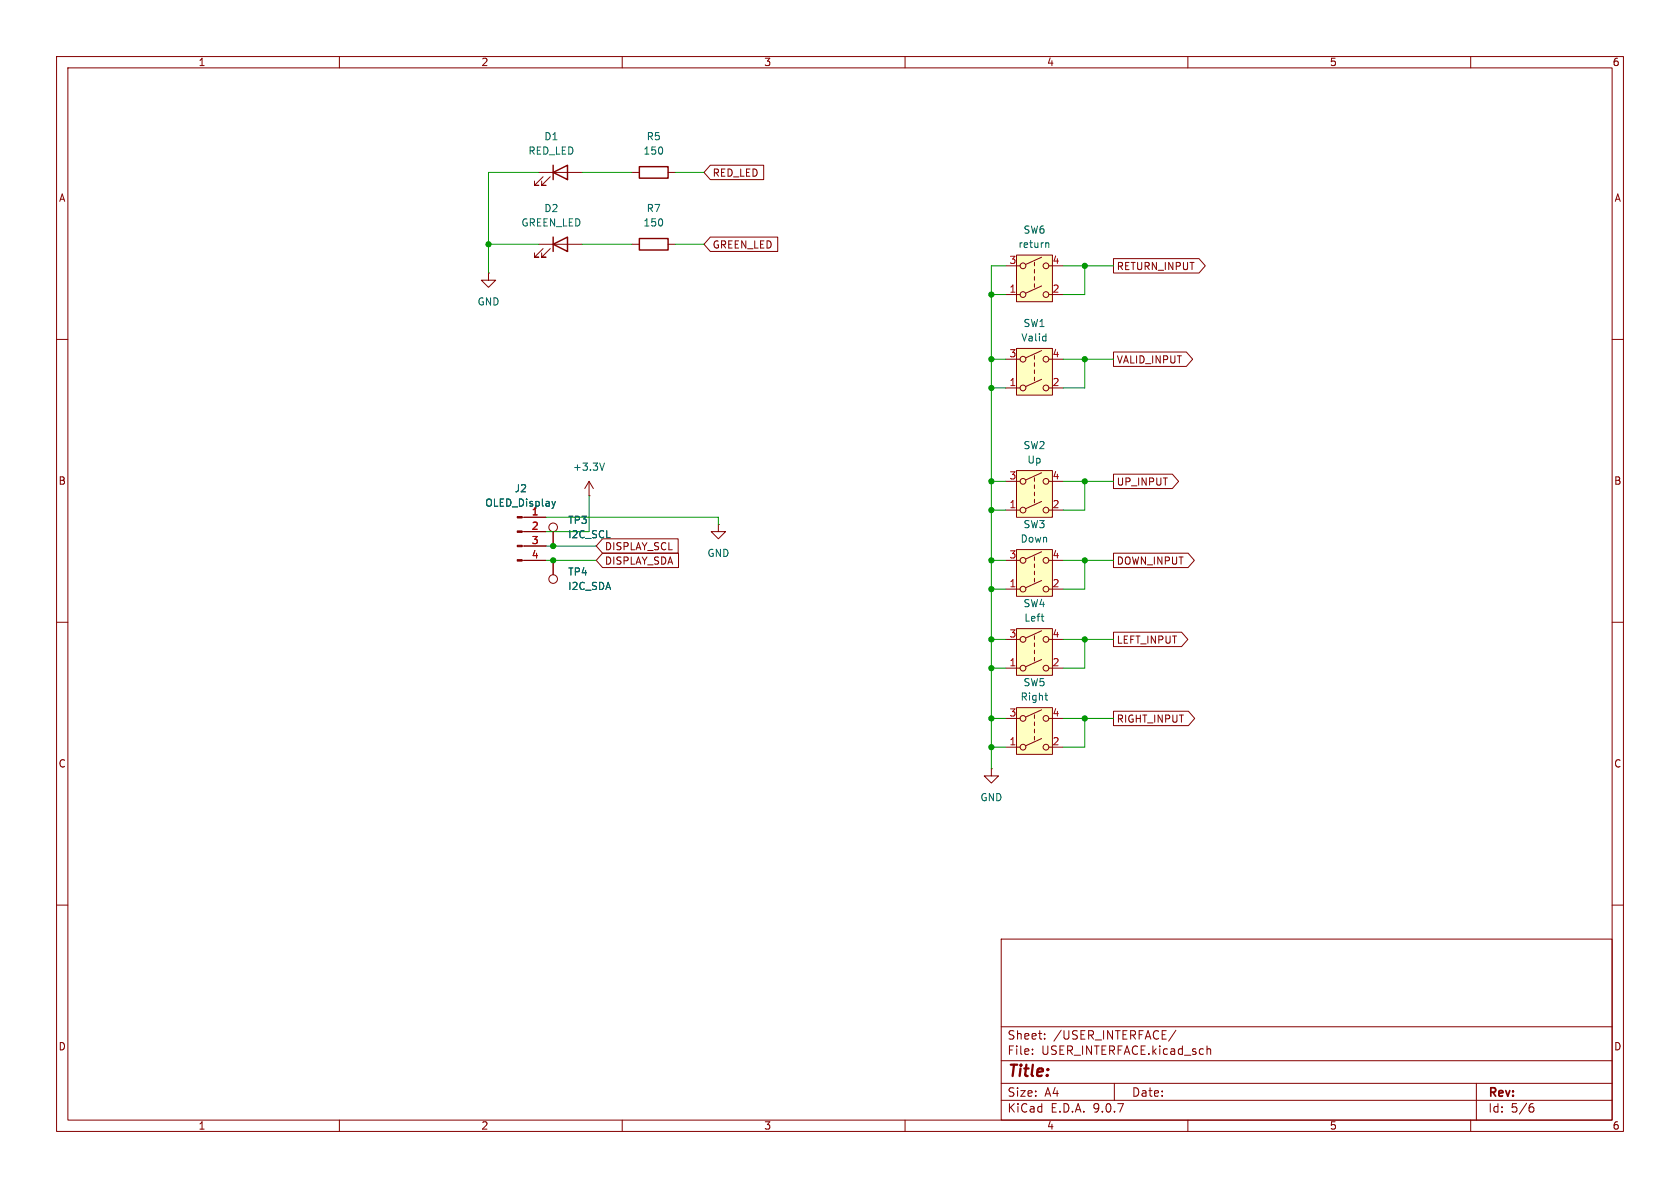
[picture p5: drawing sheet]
(kicad_sch
 (version 20250114)
 (generator "eeschema")
 (generator_version "9.0")
 (paper "A4")
 (lib_symbols
  (symbol "Connector:Conn_01x04_Pin"
   (pin_names
    (offset 1.016) (hide yes)) (exclude_from_sim no) (in_bom yes) (on_board yes)
   (property "Reference" "J" (at 0 5.08 0) (effects (font (size 1.27 1.27))))
   (property "Value" "Conn_01x04_Pin" (at 0 -7.62 0) (effects (font (size 1.27 1.27))))
   (property "Footprint" "" (at 0 0 0) (effects (font (size 1.27 1.27)) (hide yes)))
   (property "Datasheet" "~" (at 0 0 0) (effects (font (size 1.27 1.27)) (hide yes)))
   (property "Description" "Generic connector, single row, 01x04, script generated" (at 0 0 0) (effects (font (size 1.27 1.27)) (hide yes)))
   (property "ki_locked" "" (at 0 0 0) (effects (font (size 1.27 1.27))))
   (symbol "Conn_01x04_Pin_1_1"
    (rectangle (start 0.8636 2.667) (end 0 2.413) (stroke (width 0.1524) (type default)) (fill (type outline)))
    (rectangle (start 0.8636 0.127) (end 0 -0.127) (stroke (width 0.1524) (type default)) (fill (type outline)))
    (rectangle (start 0.8636 -2.413) (end 0 -2.667) (stroke (width 0.1524) (type default)) (fill (type outline)))
    (rectangle (start 0.8636 -4.953) (end 0 -5.207) (stroke (width 0.1524) (type default)) (fill (type outline)))
    (polyline (pts (xy 1.27 2.54) (xy 0.8636 2.54)) (stroke (width 0.1524) (type default)) (fill (type none)))
    (polyline (pts (xy 1.27 0) (xy 0.8636 0)) (stroke (width 0.1524) (type default)) (fill (type none)))
    (polyline (pts (xy 1.27 -2.54) (xy 0.8636 -2.54)) (stroke (width 0.1524) (type default)) (fill (type none)))
    (polyline (pts (xy 1.27 -5.08) (xy 0.8636 -5.08)) (stroke (width 0.1524) (type default)) (fill (type none)))
    (pin passive line (at 5.08 2.54 180) (length 3.81) (name "Pin_1" (effects (font (size 1.27 1.27)))) (number "1" (effects (font (size 1.27 1.27)))))
    (pin passive line (at 5.08 0 180) (length 3.81) (name "Pin_2" (effects (font (size 1.27 1.27)))) (number "2" (effects (font (size 1.27 1.27)))))
    (pin passive line (at 5.08 -2.54 180) (length 3.81) (name "Pin_3" (effects (font (size 1.27 1.27)))) (number "3" (effects (font (size 1.27 1.27)))))
    (pin passive line (at 5.08 -5.08 180) (length 3.81) (name "Pin_4" (effects (font (size 1.27 1.27)))) (number "4" (effects (font (size 1.27 1.27))))))
   (embedded_fonts no))
  (symbol "Connector:TestPoint"
   (pin_numbers (hide yes))
   (pin_names
    (offset 0.762) (hide yes)) (exclude_from_sim no) (in_bom yes) (on_board yes)
   (property "Reference" "TP" (at 0 6.858 0) (effects (font (size 1.27 1.27))))
   (property "Value" "TestPoint" (at 0 5.08 0) (effects (font (size 1.27 1.27))))
   (property "Footprint" "" (at 5.08 0 0) (effects (font (size 1.27 1.27)) (hide yes)))
   (property "Datasheet" "~" (at 5.08 0 0) (effects (font (size 1.27 1.27)) (hide yes)))
   (property "Description" "test point" (at 0 0 0) (effects (font (size 1.27 1.27)) (hide yes)))
   (symbol "TestPoint_0_1"
    (circle (center 0 3.302) (radius 0.762) (stroke (width 0) (type default)) (fill (type none))))
   (symbol "TestPoint_1_1"
    (pin passive line (at 0 0 90) (length 2.54) (name "1" (effects (font (size 1.27 1.27)))) (number "1" (effects (font (size 1.27 1.27))))))
   (embedded_fonts no))
  (symbol "Device:LED"
   (pin_numbers (hide yes))
   (pin_names
    (offset 1.016) (hide yes)) (exclude_from_sim no) (in_bom yes) (on_board yes)
   (property "Reference" "D" (at 0 2.54 0) (effects (font (size 1.27 1.27))))
   (property "Value" "LED" (at 0 -2.54 0) (effects (font (size 1.27 1.27))))
   (property "Footprint" "" (at 0 0 0) (effects (font (size 1.27 1.27)) (hide yes)))
   (property "Datasheet" "~" (at 0 0 0) (effects (font (size 1.27 1.27)) (hide yes)))
   (property "Description" "Light emitting diode" (at 0 0 0) (effects (font (size 1.27 1.27)) (hide yes)))
   (property "Sim.Pins" "1=K 2=A" (at 0 0 0) (effects (font (size 1.27 1.27)) (hide yes)))
   (symbol "LED_0_1"
    (polyline (pts (xy -3.048 -0.762) (xy -4.572 -2.286) (xy -3.81 -2.286) (xy -4.572 -2.286) (xy -4.572 -1.524)) (stroke (width 0) (type default)) (fill (type none)))
    (polyline (pts (xy -1.778 -0.762) (xy -3.302 -2.286) (xy -2.54 -2.286) (xy -3.302 -2.286) (xy -3.302 -1.524)) (stroke (width 0) (type default)) (fill (type none)))
    (polyline (pts (xy -1.27 0) (xy 1.27 0)) (stroke (width 0) (type default)) (fill (type none)))
    (polyline (pts (xy -1.27 -1.27) (xy -1.27 1.27)) (stroke (width 0.254) (type default)) (fill (type none)))
    (polyline (pts (xy 1.27 -1.27) (xy 1.27 1.27) (xy -1.27 0) (xy 1.27 -1.27)) (stroke (width 0.254) (type default)) (fill (type none))))
   (symbol "LED_1_1"
    (pin passive line (at -3.81 0 0) (length 2.54) (name "K" (effects (font (size 1.27 1.27)))) (number "1" (effects (font (size 1.27 1.27)))))
    (pin passive line (at 3.81 0 180) (length 2.54) (name "A" (effects (font (size 1.27 1.27)))) (number "2" (effects (font (size 1.27 1.27))))))
   (embedded_fonts no))
  (symbol "Device:R"
   (pin_numbers (hide yes))
   (pin_names
    (offset 0)) (exclude_from_sim no) (in_bom yes) (on_board yes)
   (property "Reference" "R" (at 2.032 0 90) (effects (font (size 1.27 1.27))))
   (property "Value" "R" (at 0 0 90) (effects (font (size 1.27 1.27))))
   (property "Footprint" "" (at -1.778 0 90) (effects (font (size 1.27 1.27)) (hide yes)))
   (property "Datasheet" "~" (at 0 0 0) (effects (font (size 1.27 1.27)) (hide yes)))
   (property "Description" "Resistor" (at 0 0 0) (effects (font (size 1.27 1.27)) (hide yes)))
   (symbol "R_0_1"
    (rectangle (start -1.016 -2.54) (end 1.016 2.54) (stroke (width 0.254) (type default)) (fill (type none))))
   (symbol "R_1_1"
    (pin passive line (at 0 3.81 270) (length 1.27) (name "~" (effects (font (size 1.27 1.27)))) (number "1" (effects (font (size 1.27 1.27)))))
    (pin passive line (at 0 -3.81 90) (length 1.27) (name "~" (effects (font (size 1.27 1.27)))) (number "2" (effects (font (size 1.27 1.27))))))
   (embedded_fonts no))
  (symbol "Switch:SW_DPST"
   (pin_names
    (offset 0) (hide yes)) (exclude_from_sim no) (in_bom yes) (on_board yes)
   (property "Reference" "SW" (at 0 6.35 0) (effects (font (size 1.27 1.27))))
   (property "Value" "SW_DPST" (at 0 -5.08 0) (effects (font (size 1.27 1.27))))
   (property "Footprint" "" (at 0 0 0) (effects (font (size 1.27 1.27)) (hide yes)))
   (property "Datasheet" "~" (at 0 0 0) (effects (font (size 1.27 1.27)) (hide yes)))
   (property "Description" "Double Pole Single Throw (DPST) Switch" (at 0 0 0) (effects (font (size 1.27 1.27)) (hide yes)))
   (symbol "SW_DPST_0_0"
    (circle (center -2.032 2.54) (radius 0.508) (stroke (width 0) (type default)) (fill (type none)))
    (circle (center -2.032 -2.54) (radius 0.508) (stroke (width 0) (type default)) (fill (type none)))
    (polyline (pts (xy -1.524 2.794) (xy 1.27 4.064)) (stroke (width 0) (type default)) (fill (type none)))
    (polyline (pts (xy -1.524 -2.286) (xy 1.27 -1.016)) (stroke (width 0) (type default)) (fill (type none)))
    (polyline (pts (xy 0 2.54) (xy 0 3.175)) (stroke (width 0) (type default)) (fill (type none)))
    (polyline (pts (xy 0 1.27) (xy 0 1.905)) (stroke (width 0) (type default)) (fill (type none)))
    (polyline (pts (xy 0 0) (xy 0 0.635)) (stroke (width 0) (type default)) (fill (type none)))
    (polyline (pts (xy 0 -1.27) (xy 0 -0.635)) (stroke (width 0) (type default)) (fill (type none)))
    (circle (center 2.032 2.54) (radius 0.508) (stroke (width 0) (type default)) (fill (type none)))
    (circle (center 2.032 -2.54) (radius 0.508) (stroke (width 0) (type default)) (fill (type none))))
   (symbol "SW_DPST_1_1"
    (rectangle (start -3.175 4.445) (end 3.175 -3.81) (stroke (width 0) (type default)) (fill (type background)))
    (pin passive line (at -5.08 2.54 0) (length 2.54) (name "3" (effects (font (size 1.27 1.27)))) (number "3" (effects (font (size 1.27 1.27)))))
    (pin passive line (at -5.08 -2.54 0) (length 2.54) (name "1" (effects (font (size 1.27 1.27)))) (number "1" (effects (font (size 1.27 1.27)))))
    (pin passive line (at 5.08 2.54 180) (length 2.54) (name "4" (effects (font (size 1.27 1.27)))) (number "4" (effects (font (size 1.27 1.27)))))
    (pin passive line (at 5.08 -2.54 180) (length 2.54) (name "2" (effects (font (size 1.27 1.27)))) (number "2" (effects (font (size 1.27 1.27))))))
   (embedded_fonts no))
  (symbol "power:+3.3V"
   (power)
   (pin_numbers (hide yes))
   (pin_names
    (offset 0) (hide yes)) (exclude_from_sim no) (in_bom yes) (on_board yes)
   (property "Reference" "#PWR" (at 0 -3.81 0) (effects (font (size 1.27 1.27)) (hide yes)))
   (property "Value" "+3.3V" (at 0 3.556 0) (effects (font (size 1.27 1.27))))
   (property "Footprint" "" (at 0 0 0) (effects (font (size 1.27 1.27)) (hide yes)))
   (property "Datasheet" "" (at 0 0 0) (effects (font (size 1.27 1.27)) (hide yes)))
   (property "Description" "Power symbol creates a global label with name \"+3.3V\"" (at 0 0 0) (effects (font (size 1.27 1.27)) (hide yes)))
   (symbol "+3.3V_0_1"
    (polyline (pts (xy -0.762 1.27) (xy 0 2.54)) (stroke (width 0) (type default)) (fill (type none)))
    (polyline (pts (xy 0 2.54) (xy 0.762 1.27)) (stroke (width 0) (type default)) (fill (type none)))
    (polyline (pts (xy 0 0) (xy 0 2.54)) (stroke (width 0) (type default)) (fill (type none))))
   (symbol "+3.3V_1_1"
    (pin power_in line (at 0 0 90) (length 0) (name "~" (effects (font (size 1.27 1.27)))) (number "1" (effects (font (size 1.27 1.27))))))
   (embedded_fonts no))
  (symbol "power:GND"
   (power)
   (pin_numbers (hide yes))
   (pin_names
    (offset 0) (hide yes)) (exclude_from_sim no) (in_bom yes) (on_board yes)
   (property "Reference" "#PWR" (at 0 -6.35 0) (effects (font (size 1.27 1.27)) (hide yes)))
   (property "Value" "GND" (at 0 -3.81 0) (effects (font (size 1.27 1.27))))
   (property "Footprint" "" (at 0 0 0) (effects (font (size 1.27 1.27)) (hide yes)))
   (property "Datasheet" "" (at 0 0 0) (effects (font (size 1.27 1.27)) (hide yes)))
   (property "Description" "Power symbol creates a global label with name \"GND\" , ground" (at 0 0 0) (effects (font (size 1.27 1.27)) (hide yes)))
   (symbol "GND_0_1"
    (polyline (pts (xy 0 0) (xy 0 -1.27) (xy 1.27 -1.27) (xy 0 -2.54) (xy -1.27 -1.27) (xy 0 -1.27)) (stroke (width 0) (type default)) (fill (type none))))
   (symbol "GND_1_1"
    (pin power_in line (at 0 0 270) (length 0) (name "~" (effects (font (size 1.27 1.27)))) (number "1" (effects (font (size 1.27 1.27))))))
   (embedded_fonts no)))
 (junction
  (at 175.26 63.5)
  (diameter 0)
  (color 0 0 0 0))
 (junction
  (at 175.26 52.07)
  (diameter 0)
  (color 0 0 0 0))
 (junction
  (at 175.26 85.09)
  (diameter 0)
  (color 0 0 0 0))
 (junction
  (at 175.26 113.03)
  (diameter 0)
  (color 0 0 0 0))
 (junction
  (at 191.77 127)
  (diameter 0)
  (color 0 0 0 0))
 (junction
  (at 97.79 99.06)
  (diameter 0)
  (color 0 0 0 0))
 (junction
  (at 175.26 68.58)
  (diameter 0)
  (color 0 0 0 0))
 (junction
  (at 86.36 43.18)
  (diameter 0)
  (color 0 0 0 0))
 (junction
  (at 175.26 127)
  (diameter 0)
  (color 0 0 0 0))
 (junction
  (at 175.26 132.08)
  (diameter 0)
  (color 0 0 0 0))
 (junction
  (at 175.26 99.06)
  (diameter 0)
  (color 0 0 0 0))
 (junction
  (at 191.77 85.09)
  (diameter 0)
  (color 0 0 0 0))
 (junction
  (at 191.77 46.99)
  (diameter 0)
  (color 0 0 0 0))
 (junction
  (at 175.26 118.11)
  (diameter 0)
  (color 0 0 0 0))
 (junction
  (at 191.77 99.06)
  (diameter 0)
  (color 0 0 0 0))
 (junction
  (at 175.26 104.14)
  (diameter 0)
  (color 0 0 0 0))
 (junction
  (at 97.79 96.52)
  (diameter 0)
  (color 0 0 0 0))
 (junction
  (at 191.77 63.5)
  (diameter 0)
  (color 0 0 0 0))
 (junction
  (at 191.77 113.03)
  (diameter 0)
  (color 0 0 0 0))
 (junction
  (at 175.26 90.17)
  (diameter 0)
  (color 0 0 0 0))
 (wire
  (pts (xy 175.26 132.08) (xy 177.8 132.08))
  (stroke (width 0) (type default)))
 (wire
  (pts (xy 175.26 46.99) (xy 175.26 52.07))
  (stroke (width 0) (type default)))
 (wire
  (pts (xy 187.96 46.99) (xy 191.77 46.99))
  (stroke (width 0) (type default)))
 (wire
  (pts (xy 187.96 68.58) (xy 191.77 68.58))
  (stroke (width 0) (type default)))
 (wire
  (pts (xy 191.77 52.07) (xy 191.77 46.99))
  (stroke (width 0) (type default)))
 (wire
  (pts (xy 97.79 99.06) (xy 105.41 99.06))
  (stroke (width 0) (type default)))
 (wire
  (pts (xy 175.26 99.06) (xy 177.8 99.06))
  (stroke (width 0) (type default)))
 (wire
  (pts (xy 119.38 30.48) (xy 124.46 30.48))
  (stroke (width 0) (type default)))
 (wire
  (pts (xy 175.26 99.06) (xy 175.26 104.14))
  (stroke (width 0) (type default)))
 (wire
  (pts (xy 191.77 118.11) (xy 191.77 113.03))
  (stroke (width 0) (type default)))
 (wire
  (pts (xy 102.87 43.18) (xy 111.76 43.18))
  (stroke (width 0) (type default)))
 (wire
  (pts (xy 102.87 30.48) (xy 111.76 30.48))
  (stroke (width 0) (type default)))
 (wire
  (pts (xy 175.26 85.09) (xy 177.8 85.09))
  (stroke (width 0) (type default)))
 (wire
  (pts (xy 175.26 132.08) (xy 175.26 135.89))
  (stroke (width 0) (type default)))
 (wire
  (pts (xy 177.8 46.99) (xy 175.26 46.99))
  (stroke (width 0) (type default)))
 (wire
  (pts (xy 175.26 63.5) (xy 175.26 68.58))
  (stroke (width 0) (type default)))
 (wire
  (pts (xy 175.26 90.17) (xy 175.26 99.06))
  (stroke (width 0) (type default)))
 (wire
  (pts (xy 191.77 63.5) (xy 196.85 63.5))
  (stroke (width 0) (type default)))
 (wire
  (pts (xy 96.52 99.06) (xy 97.79 99.06))
  (stroke (width 0) (type default)))
 (wire
  (pts (xy 86.36 48.26) (xy 86.36 43.18))
  (stroke (width 0) (type default)))
 (wire
  (pts (xy 191.77 85.09) (xy 196.85 85.09))
  (stroke (width 0) (type default)))
 (wire
  (pts (xy 96.52 91.44) (xy 127 91.44))
  (stroke (width 0) (type default)))
 (wire
  (pts (xy 175.26 104.14) (xy 175.26 113.03))
  (stroke (width 0) (type default)))
 (wire
  (pts (xy 187.96 104.14) (xy 191.77 104.14))
  (stroke (width 0) (type default)))
 (wire
  (pts (xy 175.26 52.07) (xy 177.8 52.07))
  (stroke (width 0) (type default)))
 (wire
  (pts (xy 191.77 99.06) (xy 196.85 99.06))
  (stroke (width 0) (type default)))
 (wire
  (pts (xy 175.26 52.07) (xy 175.26 63.5))
  (stroke (width 0) (type default)))
 (wire
  (pts (xy 96.52 96.52) (xy 97.79 96.52))
  (stroke (width 0) (type default)))
 (wire
  (pts (xy 191.77 104.14) (xy 191.77 99.06))
  (stroke (width 0) (type default)))
 (wire
  (pts (xy 191.77 46.99) (xy 196.85 46.99))
  (stroke (width 0) (type default)))
 (wire
  (pts (xy 96.52 93.98) (xy 104.14 93.98))
  (stroke (width 0) (type default)))
 (wire
  (pts (xy 97.79 96.52) (xy 105.41 96.52))
  (stroke (width 0) (type default)))
 (wire
  (pts (xy 86.36 43.18) (xy 86.36 30.48))
  (stroke (width 0) (type default)))
 (wire
  (pts (xy 187.96 113.03) (xy 191.77 113.03))
  (stroke (width 0) (type default)))
 (wire
  (pts (xy 175.26 113.03) (xy 175.26 118.11))
  (stroke (width 0) (type default)))
 (wire
  (pts (xy 86.36 43.18) (xy 95.25 43.18))
  (stroke (width 0) (type default)))
 (wire
  (pts (xy 177.8 63.5) (xy 175.26 63.5))
  (stroke (width 0) (type default)))
 (wire
  (pts (xy 175.26 113.03) (xy 177.8 113.03))
  (stroke (width 0) (type default)))
 (wire
  (pts (xy 187.96 118.11) (xy 191.77 118.11))
  (stroke (width 0) (type default)))
 (wire
  (pts (xy 187.96 63.5) (xy 191.77 63.5))
  (stroke (width 0) (type default)))
 (wire
  (pts (xy 175.26 85.09) (xy 175.26 90.17))
  (stroke (width 0) (type default)))
 (wire
  (pts (xy 175.26 68.58) (xy 177.8 68.58))
  (stroke (width 0) (type default)))
 (wire
  (pts (xy 175.26 90.17) (xy 177.8 90.17))
  (stroke (width 0) (type default)))
 (wire
  (pts (xy 187.96 132.08) (xy 191.77 132.08))
  (stroke (width 0) (type default)))
 (wire
  (pts (xy 191.77 90.17) (xy 191.77 85.09))
  (stroke (width 0) (type default)))
 (wire
  (pts (xy 175.26 127) (xy 177.8 127))
  (stroke (width 0) (type default)))
 (wire
  (pts (xy 175.26 68.58) (xy 175.26 85.09))
  (stroke (width 0) (type default)))
 (wire
  (pts (xy 175.26 118.11) (xy 177.8 118.11))
  (stroke (width 0) (type default)))
 (wire
  (pts (xy 191.77 127) (xy 196.85 127))
  (stroke (width 0) (type default)))
 (wire
  (pts (xy 191.77 68.58) (xy 191.77 63.5))
  (stroke (width 0) (type default)))
 (wire
  (pts (xy 191.77 113.03) (xy 196.85 113.03))
  (stroke (width 0) (type default)))
 (wire
  (pts (xy 127 91.44) (xy 127 92.71))
  (stroke (width 0) (type default)))
 (wire
  (pts (xy 187.96 127) (xy 191.77 127))
  (stroke (width 0) (type default)))
 (wire
  (pts (xy 187.96 90.17) (xy 191.77 90.17))
  (stroke (width 0) (type default)))
 (wire
  (pts (xy 86.36 30.48) (xy 95.25 30.48))
  (stroke (width 0) (type default)))
 (wire
  (pts (xy 187.96 52.07) (xy 191.77 52.07))
  (stroke (width 0) (type default)))
 (wire
  (pts (xy 119.38 43.18) (xy 124.46 43.18))
  (stroke (width 0) (type default)))
 (wire
  (pts (xy 175.26 127) (xy 175.26 132.08))
  (stroke (width 0) (type default)))
 (wire
  (pts (xy 175.26 118.11) (xy 175.26 127))
  (stroke (width 0) (type default)))
 (wire
  (pts (xy 104.14 93.98) (xy 104.14 87.63))
  (stroke (width 0) (type default)))
 (wire
  (pts (xy 175.26 104.14) (xy 177.8 104.14))
  (stroke (width 0) (type default)))
 (wire
  (pts (xy 187.96 99.06) (xy 191.77 99.06))
  (stroke (width 0) (type default)))
 (wire
  (pts (xy 187.96 85.09) (xy 191.77 85.09))
  (stroke (width 0) (type default)))
 (wire
  (pts (xy 191.77 132.08) (xy 191.77 127))
  (stroke (width 0) (type default)))
 (global_label "UP_INPUT"
  (shape output)
  (at 196.85 85.09 0)
  (fields_autoplaced yes)
  (effects (font (size 1.27 1.27)) (justify left))
  (property "Intersheetrefs" "${INTERSHEET_REFS}" (at 208.9067 85.09 0) (effects (font (size 1.27 1.27)) (justify left) (hide yes))))
 (global_label "DISPLAY_SDA"
  (shape input)
  (at 105.41 99.06 0)
  (fields_autoplaced yes)
  (effects (font (size 1.27 1.27)) (justify left))
  (property "Intersheetrefs" "${INTERSHEET_REFS}" (at 120.4905 99.06 0) (effects (font (size 1.27 1.27)) (justify left) (hide yes))))
 (global_label "RETURN_INPUT"
  (shape output)
  (at 196.85 46.99 0)
  (fields_autoplaced yes)
  (effects (font (size 1.27 1.27)) (justify left))
  (property "Intersheetrefs" "${INTERSHEET_REFS}" (at 211.3863 46.99 0) (effects (font (size 1.27 1.27)) (justify left) (hide yes))))
 (global_label "RIGHT_INPUT"
  (shape output)
  (at 196.85 127 0)
  (fields_autoplaced yes)
  (effects (font (size 1.27 1.27)) (justify left))
  (property "Intersheetrefs" "${INTERSHEET_REFS}" (at 211.7491 127 0) (effects (font (size 1.27 1.27)) (justify left) (hide yes))))
 (global_label "LEFT_INPUT"
  (shape output)
  (at 196.85 113.03 0)
  (fields_autoplaced yes)
  (effects (font (size 1.27 1.27)) (justify left))
  (property "Intersheetrefs" "${INTERSHEET_REFS}" (at 210.5395 113.03 0) (effects (font (size 1.27 1.27)) (justify left) (hide yes))))
 (global_label "RED_LED"
  (shape input)
  (at 124.46 30.48 0)
  (fields_autoplaced yes)
  (effects (font (size 1.27 1.27)) (justify left))
  (property "Intersheetrefs" "${INTERSHEET_REFS}" (at 135.5489 30.48 0) (effects (font (size 1.27 1.27)) (justify left) (hide yes))))
 (global_label "DOWN_INPUT"
  (shape output)
  (at 196.85 99.06 0)
  (fields_autoplaced yes)
  (effects (font (size 1.27 1.27)) (justify left))
  (property "Intersheetrefs" "${INTERSHEET_REFS}" (at 211.6886 99.06 0) (effects (font (size 1.27 1.27)) (justify left) (hide yes))))
 (global_label "GREEN_LED"
  (shape input)
  (at 124.46 43.18 0)
  (fields_autoplaced yes)
  (effects (font (size 1.27 1.27)) (justify left))
  (property "Intersheetrefs" "${INTERSHEET_REFS}" (at 138.0284 43.18 0) (effects (font (size 1.27 1.27)) (justify left) (hide yes))))
 (global_label "VALID_INPUT"
  (shape output)
  (at 196.85 63.5 0)
  (fields_autoplaced yes)
  (effects (font (size 1.27 1.27)) (justify left))
  (property "Intersheetrefs" "${INTERSHEET_REFS}" (at 211.3863 63.5 0) (effects (font (size 1.27 1.27)) (justify left) (hide yes))))
 (global_label "DISPLAY_SCL"
  (shape input)
  (at 105.41 96.52 0)
  (fields_autoplaced yes)
  (effects (font (size 1.27 1.27)) (justify left))
  (property "Intersheetrefs" "${INTERSHEET_REFS}" (at 120.43 96.52 0) (effects (font (size 1.27 1.27)) (justify left) (hide yes))))
 (symbol
  (lib_id "Connector:TestPoint")
  (at 97.79 96.52 0)
  (unit 1)
  (exclude_from_sim no)
  (in_bom yes)
  (on_board yes)
  (dnp no)
  (fields_autoplaced yes)
  (property "Reference" "TP3" (at 100.33 91.9479 0) (effects (font (size 1.27 1.27)) (justify left)))
  (property "Value" "I2C_SCL" (at 100.33 94.4879 0) (effects (font (size 1.27 1.27)) (justify left)))
  (property "Footprint" "TestPoint:TestPoint_Loop_D2.54mm_Drill1.5mm_Beaded" (at 102.87 96.52 0) (effects (font (size 1.27 1.27)) (hide yes)))
  (property "Datasheet" "~" (at 102.87 96.52 0) (effects (font (size 1.27 1.27)) (hide yes)))
  (property "Description" "test point" (at 97.79 96.52 0) (effects (font (size 1.27 1.27)) (hide yes)))
  (pin "1"))
 (symbol
  (lib_id "Device:LED")
  (at 99.06 30.48 0)
  (unit 1)
  (exclude_from_sim no)
  (in_bom yes)
  (on_board yes)
  (dnp no)
  (fields_autoplaced yes)
  (property "Reference" "D1" (at 97.4725 24.13 0) (effects (font (size 1.27 1.27))))
  (property "Value" "RED_LED" (at 97.4725 26.67 0) (effects (font (size 1.27 1.27))))
  (property "Footprint" "LED_THT:LED_D5.0mm" (at 99.06 30.48 0) (effects (font (size 1.27 1.27)) (hide yes)))
  (property "Datasheet" "~" (at 99.06 30.48 0) (effects (font (size 1.27 1.27)) (hide yes)))
  (property "Description" "Light emitting diode" (at 99.06 30.48 0) (effects (font (size 1.27 1.27)) (hide yes)))
  (property "Sim.Pins" "1=K 2=A" (at 99.06 30.48 0) (effects (font (size 1.27 1.27)) (hide yes)))
  (pin "1")
  (pin "2"))
 (symbol
  (lib_id "Device:R")
  (at 115.57 43.18 90)
  (unit 1)
  (exclude_from_sim no)
  (in_bom yes)
  (on_board yes)
  (dnp no)
  (fields_autoplaced yes)
  (property "Reference" "R7" (at 115.57 36.83 90) (effects (font (size 1.27 1.27))))
  (property "Value" "150" (at 115.57 39.37 90) (effects (font (size 1.27 1.27))))
  (property "Footprint" "Resistor_SMD:R_0805_2012Metric_Pad1.20x1.40mm_HandSolder" (at 115.57 44.958 90) (effects (font (size 1.27 1.27)) (hide yes)))
  (property "Datasheet" "~" (at 115.57 43.18 0) (effects (font (size 1.27 1.27)) (hide yes)))
  (property "Description" "Resistor" (at 115.57 43.18 0) (effects (font (size 1.27 1.27)) (hide yes)))
  (pin "1")
  (pin "2"))
 (symbol
  (lib_id "Switch:SW_DPST")
  (at 182.88 87.63 0)
  (unit 1)
  (exclude_from_sim no)
  (in_bom yes)
  (on_board yes)
  (dnp no)
  (fields_autoplaced yes)
  (property "Reference" "SW2" (at 182.88 78.74 0) (effects (font (size 1.27 1.27))))
  (property "Value" "Up" (at 182.88 81.28 0) (effects (font (size 1.27 1.27))))
  (property "Footprint" "Button_Switch_THT:SW_PUSH_6mm_H5mm" (at 182.88 87.63 0) (effects (font (size 1.27 1.27)) (hide yes)))
  (property "Datasheet" "~" (at 182.88 87.63 0) (effects (font (size 1.27 1.27)) (hide yes)))
  (property "Description" "Double Pole Single Throw (DPST) Switch" (at 182.88 87.63 0) (effects (font (size 1.27 1.27)) (hide yes)))
  (pin "4")
  (pin "3")
  (pin "1")
  (pin "2"))
 (symbol
  (lib_id "power:GND")
  (at 175.26 135.89 0)
  (unit 1)
  (exclude_from_sim no)
  (in_bom yes)
  (on_board yes)
  (dnp no)
  (fields_autoplaced yes)
  (property "Reference" "#PWR08" (at 175.26 142.24 0) (effects (font (size 1.27 1.27)) (hide yes)))
  (property "Value" "GND" (at 175.26 140.97 0) (effects (font (size 1.27 1.27))))
  (property "Footprint" "" (at 175.26 135.89 0) (effects (font (size 1.27 1.27)) (hide yes)))
  (property "Datasheet" "" (at 175.26 135.89 0) (effects (font (size 1.27 1.27)) (hide yes)))
  (property "Description" "Power symbol creates a global label with name \"GND\" , ground" (at 175.26 135.89 0) (effects (font (size 1.27 1.27)) (hide yes)))
  (pin "1"))
 (symbol
  (lib_id "Switch:SW_DPST")
  (at 182.88 129.54 0)
  (unit 1)
  (exclude_from_sim no)
  (in_bom yes)
  (on_board yes)
  (dnp no)
  (fields_autoplaced yes)
  (property "Reference" "SW5" (at 182.88 120.65 0) (effects (font (size 1.27 1.27))))
  (property "Value" "Right" (at 182.88 123.19 0) (effects (font (size 1.27 1.27))))
  (property "Footprint" "Button_Switch_THT:SW_PUSH_6mm_H5mm" (at 182.88 129.54 0) (effects (font (size 1.27 1.27)) (hide yes)))
  (property "Datasheet" "~" (at 182.88 129.54 0) (effects (font (size 1.27 1.27)) (hide yes)))
  (property "Description" "Double Pole Single Throw (DPST) Switch" (at 182.88 129.54 0) (effects (font (size 1.27 1.27)) (hide yes)))
  (pin "4")
  (pin "3")
  (pin "1")
  (pin "2"))
 (symbol
  (lib_id "Device:R")
  (at 115.57 30.48 90)
  (unit 1)
  (exclude_from_sim no)
  (in_bom yes)
  (on_board yes)
  (dnp no)
  (fields_autoplaced yes)
  (property "Reference" "R5" (at 115.57 24.13 90) (effects (font (size 1.27 1.27))))
  (property "Value" "150" (at 115.57 26.67 90) (effects (font (size 1.27 1.27))))
  (property "Footprint" "Resistor_SMD:R_0805_2012Metric_Pad1.20x1.40mm_HandSolder" (at 115.57 32.258 90) (effects (font (size 1.27 1.27)) (hide yes)))
  (property "Datasheet" "~" (at 115.57 30.48 0) (effects (font (size 1.27 1.27)) (hide yes)))
  (property "Description" "Resistor" (at 115.57 30.48 0) (effects (font (size 1.27 1.27)) (hide yes)))
  (pin "1")
  (pin "2"))
 (symbol
  (lib_id "Connector:TestPoint")
  (at 97.79 99.06 180)
  (unit 1)
  (exclude_from_sim no)
  (in_bom yes)
  (on_board yes)
  (dnp no)
  (fields_autoplaced yes)
  (property "Reference" "TP4" (at 100.33 101.0919 0) (effects (font (size 1.27 1.27)) (justify right)))
  (property "Value" "I2C_SDA" (at 100.33 103.6319 0) (effects (font (size 1.27 1.27)) (justify right)))
  (property "Footprint" "TestPoint:TestPoint_Loop_D2.54mm_Drill1.5mm_Beaded" (at 92.71 99.06 0) (effects (font (size 1.27 1.27)) (hide yes)))
  (property "Datasheet" "~" (at 92.71 99.06 0) (effects (font (size 1.27 1.27)) (hide yes)))
  (property "Description" "test point" (at 97.79 99.06 0) (effects (font (size 1.27 1.27)) (hide yes)))
  (pin "1"))
 (symbol
  (lib_id "power:+3.3V")
  (at 104.14 87.63 0)
  (unit 1)
  (exclude_from_sim no)
  (in_bom yes)
  (on_board yes)
  (dnp no)
  (fields_autoplaced yes)
  (property "Reference" "#PWR09" (at 104.14 91.44 0) (effects (font (size 1.27 1.27)) (hide yes)))
  (property "Value" "+3.3V" (at 104.14 82.55 0) (effects (font (size 1.27 1.27))))
  (property "Footprint" "" (at 104.14 87.63 0) (effects (font (size 1.27 1.27)) (hide yes)))
  (property "Datasheet" "" (at 104.14 87.63 0) (effects (font (size 1.27 1.27)) (hide yes)))
  (property "Description" "Power symbol creates a global label with name \"+3.3V\"" (at 104.14 87.63 0) (effects (font (size 1.27 1.27)) (hide yes)))
  (pin "1"))
 (symbol
  (lib_id "Switch:SW_DPST")
  (at 182.88 66.04 0)
  (unit 1)
  (exclude_from_sim no)
  (in_bom yes)
  (on_board yes)
  (dnp no)
  (fields_autoplaced yes)
  (property "Reference" "SW1" (at 182.88 57.15 0) (effects (font (size 1.27 1.27))))
  (property "Value" "Valid" (at 182.88 59.69 0) (effects (font (size 1.27 1.27))))
  (property "Footprint" "Button_Switch_THT:SW_PUSH_6mm_H5mm" (at 182.88 66.04 0) (effects (font (size 1.27 1.27)) (hide yes)))
  (property "Datasheet" "~" (at 182.88 66.04 0) (effects (font (size 1.27 1.27)) (hide yes)))
  (property "Description" "Double Pole Single Throw (DPST) Switch" (at 182.88 66.04 0) (effects (font (size 1.27 1.27)) (hide yes)))
  (pin "4")
  (pin "3")
  (pin "1")
  (pin "2"))
 (symbol
  (lib_id "power:GND")
  (at 86.36 48.26 0)
  (unit 1)
  (exclude_from_sim no)
  (in_bom yes)
  (on_board yes)
  (dnp no)
  (fields_autoplaced yes)
  (property "Reference" "#PWR06" (at 86.36 54.61 0) (effects (font (size 1.27 1.27)) (hide yes)))
  (property "Value" "GND" (at 86.36 53.34 0) (effects (font (size 1.27 1.27))))
  (property "Footprint" "" (at 86.36 48.26 0) (effects (font (size 1.27 1.27)) (hide yes)))
  (property "Datasheet" "" (at 86.36 48.26 0) (effects (font (size 1.27 1.27)) (hide yes)))
  (property "Description" "Power symbol creates a global label with name \"GND\" , ground" (at 86.36 48.26 0) (effects (font (size 1.27 1.27)) (hide yes)))
  (pin "1"))
 (symbol
  (lib_id "Device:LED")
  (at 99.06 43.18 0)
  (unit 1)
  (exclude_from_sim no)
  (in_bom yes)
  (on_board yes)
  (dnp no)
  (fields_autoplaced yes)
  (property "Reference" "D2" (at 97.4725 36.83 0) (effects (font (size 1.27 1.27))))
  (property "Value" "GREEN_LED" (at 97.4725 39.37 0) (effects (font (size 1.27 1.27))))
  (property "Footprint" "LED_THT:LED_D5.0mm" (at 99.06 43.18 0) (effects (font (size 1.27 1.27)) (hide yes)))
  (property "Datasheet" "~" (at 99.06 43.18 0) (effects (font (size 1.27 1.27)) (hide yes)))
  (property "Description" "Light emitting diode" (at 99.06 43.18 0) (effects (font (size 1.27 1.27)) (hide yes)))
  (property "Sim.Pins" "1=K 2=A" (at 99.06 43.18 0) (effects (font (size 1.27 1.27)) (hide yes)))
  (pin "1")
  (pin "2"))
 (symbol
  (lib_id "Connector:Conn_01x04_Pin")
  (at 91.44 93.98 0)
  (unit 1)
  (exclude_from_sim no)
  (in_bom yes)
  (on_board yes)
  (dnp no)
  (fields_autoplaced yes)
  (property "Reference" "J2" (at 92.075 86.36 0) (effects (font (size 1.27 1.27))))
  (property "Value" "OLED_Display" (at 92.075 88.9 0) (effects (font (size 1.27 1.27))))
  (property "Footprint" "Connector_PinHeader_2.54mm:PinHeader_1x04_P2.54mm_Vertical" (at 91.44 93.98 0) (effects (font (size 1.27 1.27)) (hide yes)))
  (property "Datasheet" "~" (at 91.44 93.98 0) (effects (font (size 1.27 1.27)) (hide yes)))
  (property "Description" "Generic connector, single row, 01x04, script generated" (at 91.44 93.98 0) (effects (font (size 1.27 1.27)) (hide yes)))
  (pin "2")
  (pin "1")
  (pin "3")
  (pin "4"))
 (symbol
  (lib_id "Switch:SW_DPST")
  (at 182.88 101.6 0)
  (unit 1)
  (exclude_from_sim no)
  (in_bom yes)
  (on_board yes)
  (dnp no)
  (fields_autoplaced yes)
  (property "Reference" "SW3" (at 182.88 92.71 0) (effects (font (size 1.27 1.27))))
  (property "Value" "Down" (at 182.88 95.25 0) (effects (font (size 1.27 1.27))))
  (property "Footprint" "Button_Switch_THT:SW_PUSH_6mm_H5mm" (at 182.88 101.6 0) (effects (font (size 1.27 1.27)) (hide yes)))
  (property "Datasheet" "~" (at 182.88 101.6 0) (effects (font (size 1.27 1.27)) (hide yes)))
  (property "Description" "Double Pole Single Throw (DPST) Switch" (at 182.88 101.6 0) (effects (font (size 1.27 1.27)) (hide yes)))
  (pin "4")
  (pin "3")
  (pin "1")
  (pin "2"))
 (symbol
  (lib_id "Switch:SW_DPST")
  (at 182.88 49.53 0)
  (unit 1)
  (exclude_from_sim no)
  (in_bom yes)
  (on_board yes)
  (dnp no)
  (fields_autoplaced yes)
  (property "Reference" "SW6" (at 182.88 40.64 0) (effects (font (size 1.27 1.27))))
  (property "Value" "return" (at 182.88 43.18 0) (effects (font (size 1.27 1.27))))
  (property "Footprint" "Button_Switch_THT:SW_PUSH_6mm_H5mm" (at 182.88 49.53 0) (effects (font (size 1.27 1.27)) (hide yes)))
  (property "Datasheet" "~" (at 182.88 49.53 0) (effects (font (size 1.27 1.27)) (hide yes)))
  (property "Description" "Double Pole Single Throw (DPST) Switch" (at 182.88 49.53 0) (effects (font (size 1.27 1.27)) (hide yes)))
  (pin "4")
  (pin "3")
  (pin "1")
  (pin "2"))
 (symbol
  (lib_id "power:GND")
  (at 127 92.71 0)
  (unit 1)
  (exclude_from_sim no)
  (in_bom yes)
  (on_board yes)
  (dnp no)
  (fields_autoplaced yes)
  (property "Reference" "#PWR010" (at 127 99.06 0) (effects (font (size 1.27 1.27)) (hide yes)))
  (property "Value" "GND" (at 127 97.79 0) (effects (font (size 1.27 1.27))))
  (property "Footprint" "" (at 127 92.71 0) (effects (font (size 1.27 1.27)) (hide yes)))
  (property "Datasheet" "" (at 127 92.71 0) (effects (font (size 1.27 1.27)) (hide yes)))
  (property "Description" "Power symbol creates a global label with name \"GND\" , ground" (at 127 92.71 0) (effects (font (size 1.27 1.27)) (hide yes)))
  (pin "1"))
 (symbol
  (lib_id "Switch:SW_DPST")
  (at 182.88 115.57 0)
  (unit 1)
  (exclude_from_sim no)
  (in_bom yes)
  (on_board yes)
  (dnp no)
  (fields_autoplaced yes)
  (property "Reference" "SW4" (at 182.88 106.68 0) (effects (font (size 1.27 1.27))))
  (property "Value" "Left" (at 182.88 109.22 0) (effects (font (size 1.27 1.27))))
  (property "Footprint" "Button_Switch_THT:SW_PUSH_6mm_H5mm" (at 182.88 115.57 0) (effects (font (size 1.27 1.27)) (hide yes)))
  (property "Datasheet" "~" (at 182.88 115.57 0) (effects (font (size 1.27 1.27)) (hide yes)))
  (property "Description" "Double Pole Single Throw (DPST) Switch" (at 182.88 115.57 0) (effects (font (size 1.27 1.27)) (hide yes)))
  (pin "4")
  (pin "3")
  (pin "1")
  (pin "2")))
